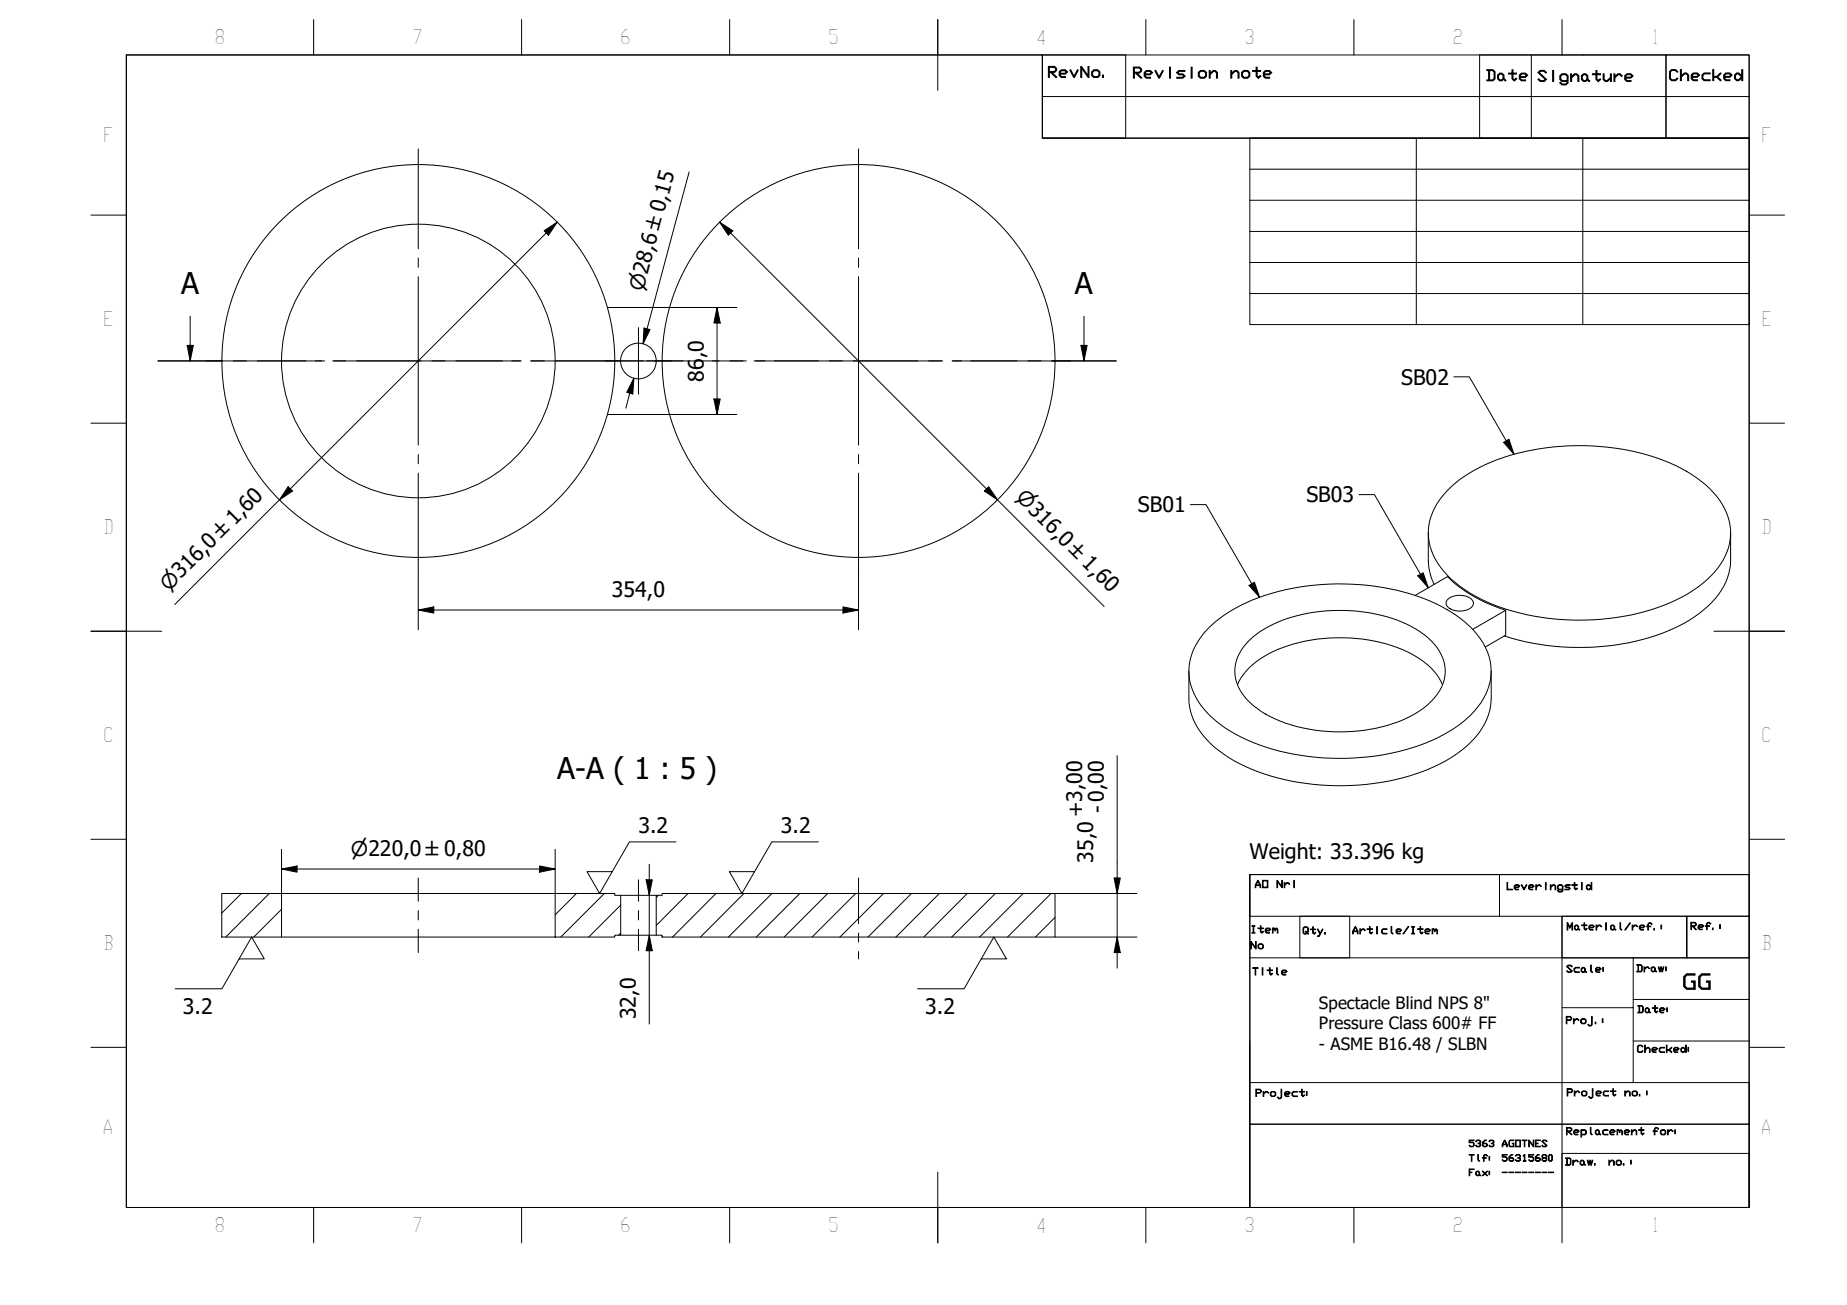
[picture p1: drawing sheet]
<svg xmlns="http://www.w3.org/2000/svg" width="297mm" height="210mm" viewBox="0 0 297 210" stroke-linecap="round" stroke-linejoin="round" font-family="sans-serif">
<!-- layer: Hatch (ISO) -->
<g fill="none" stroke="#000" stroke-width=".16">
<path d="M38.8 143.7l-3.1 3.2M43.3 143.7l-7 7M45.3 146.3l-4.5 4.4M92.7 143.7l-3.4 3.4M97.2 143.7l-7 7M99.8 150.1l-.3 .3M99.8 145.6l-5.1 5.1M105.9 144l-.4 .4M110.7 143.7l-5.2 5.2M115.1 143.7l-6.9 7M119.6 143.7l-7 7M124.1 143.7l-7 7"/>
<path d="M128.6 143.7l-7 7M133.1 143.7l-7 7M137.6 143.7l-7 7M142.1 143.7l-7 7M146.6 143.7l-7 7M151.1 143.7l-7 7M155.6 143.7l-7 7M160.1 143.7l-7 7M164.5 143.7l-7 7M169 143.7l-7 7M169.7 147.6l-3.2 3.1"/>
</g>
<!-- layer: Visible (ISO) -->
<g fill="none" stroke="#000" stroke-width=".16">
<path d="M97.7 49.5h10M97.7 66.7h10M233.3 78.4a26.1 26.1 0 0 1 13.1-6 39.1 39.1 0 0 1 23 2.4 15.9 15.9 0 0 1 8.3 7.7 8.9 8.9 0 0 1-2 9.6 23.8 23.8 0 0 1-12.3 6.6 39.1 39.1 0 0 1-25.2-2.3 15.8 15.8 0 0 1-7.7-7.1 8.8 8.8 0 0 1 1.6-9.6zM227.6 95.8l5.2-3.1a22.6 22.6 0 0 0 9.3 5.5M229.7 85.7v4.4l.1 1.3 .3 1.3 .6 1.3M232.9 96.4a3.1 3.1 0 0 1 3.8 .1 .94 .94 0 0 1-.5 1.5 3 3 0 0 1-3.6-.6v-.6zM278.3 85.7v4.4a10.5 10.5 0 0 1-4.2 7.9 28.5 28.5 0 0 1-14.6 5.8 40.3 40.3 0 0 1-17.6-1.5M191.2 107.9v4.4a10.6 10.6 0 0 0 4.2 8 29.7 29.7 0 0 0 15.9 5.9 36.2 36.2 0 0 0 22-4.3 12.8 12.8 0 0 0 6.4-8.2l.1-1.4v-4.4M194.1 101.3a24.8 24.8 0 0 1 12.6-6.4 39.4 39.4 0 0 1 24.2 2.2 16.6 16.6 0 0 1 7.9 6.9 8.8 8.8 0 0 1-1.6 10.3 22.9 22.9 0 0 1-11.2 6.3 39 39 0 0 1-26.3-2 15.8 15.8 0 0 1-7.7-7.1 8.8 8.8 0 0 1 1.6-9.6zM199 110.1a11.6 11.6 0 0 1 6.6-5.7 27.2 27.2 0 0 1 21.4 .8 10.2 10.2 0 0 1 5 4.9M200.9 103a19.4 19.4 0 0 1 11.2-4.6 25.5 25.5 0 0 1 15.7 2.9 8.4 8.4 0 0 1 4.6 6.3 6.9 6.9 0 0 1-2.6 5.5 19.9 19.9 0 0 1-11.4 4.5 25.5 25.5 0 0 1-15.6-3.2 8.5 8.5 0 0 1-4.2-5.8 6.6 6.6 0 0 1 2.3-5.6zM236.8 101.2l5.3-3v4l-3.2 1.9"/>
<path d="M35.7 143.7h9.6v7h-9.6zM45.3 150.7h44M45.3 143.7h44M89.3 143.7h9.6v.3h.9v6.4h-.9v.3h-9.6zM99.8 150.4h5.7M99.8 144h5.7M105.5 144h1v-.3h63.2v7h-63.2v-.3h-1z"/>
<circle cx="67.3" cy="58.1" r="31.6"/>
<circle cx="67.3" cy="58.1" r="22"/>
<circle cx="102.7" cy="58.1" r="2.87"/>
<circle cx="138.1" cy="58.1" r="31.6"/>
</g>
<!-- layer: Section Line (ISO) -->
<g fill="none" stroke="#000" stroke-width=".16">
<path d="M25.4 58.1h10.4M30.1 55.6h1l-.5 2.5zM30.6 50.9v7.2M37.5 58.1h2.1M41.4 58.1h10.4M53.5 58.1h2.1M57.3 58.1h10.4M69.5 58.1h2.1M73.3 58.1h10.4M85.4 58.1h2.1M89.3 58.1h10.4M101.4 58.1h2.1"/>
<path d="M105.3 58.1h10.3M117.4 58.1h2.1M121.2 58.1h10.4M133.3 58.1h2.2M137.2 58.1h10.4M149.3 58.1h2.1M153.2 58.1h10.4M165.3 58.1h2.1M169.1 58.1h10.4M173.8 55.6h1l-.5 2.5zM174.3 50.9v7.2"/>
</g>
<path d="M30.1 55.6h1l-.5 2.5zM173.8 55.6h1l-.5 2.5z" fill="#000"/>
<!-- layer: BOXES -->
<g fill="none" stroke="#000" stroke-width=".16">
<path d="M167.6 8.8v6.7h113.7M167.6 15.5v6.7h113.7M167.6 8.8h13.4v13.4h-13.4zM238 8.8h29.9v13.4h-29.9zM246.3 8.8v13.4M267.9 8.8h13.4v13.4h-13.4zM201 140.7h80.3h-80.3v6.7h80.3v-6.7v53.5h-80.3zM201 154.1h80.3M209 147.4h8.1v6.7h-8.1zM241.2 140.7v6.7M251.2 147.4h20.1v6.7v-6.7h10v6.7h-30.1zM251.2 147.4v46.8v-8.7h30.1v8.7"/>
<path d="M262.7 154.1v8h-11.5M201 174.1h80.3v6.7h-80.3v13.4M201 167.4v13.4h80.3v13.4M262.7 162.1v12M262.7 160.8h18.6M262.7 167.4h18.6M201 194.2h80.3"/>
</g>
<!-- layer: BORDER -->
<g fill="none" stroke="#000" stroke-width=".16">
<path d="M20.3 8.8h261v185.4h-261zM50.4 3.1v5.7M83.9 3.1v5.7M117.3 3.1v5.7M150.8 3.1v11.4M184.3 3.1v5.7M217.7 3.1v5.7M251.2 3.1v5.7M14.6 34.6h5.7M281.3 34.6h5.7M14.6 68.1h5.7M281.3 68.1h5.7"/>
<path d="M14.6 101.5h11.4M275.6 101.5h11.4M14.6 135h5.7M281.3 135h5.7M14.6 168.5h5.7M281.3 168.5h5.7M50.4 194.2v5.7M83.9 194.2v5.7M117.3 194.2v5.7M150.8 188.5v11.4M184.3 194.2v5.7M217.7 194.2v5.7"/>
<path d="M251.2 194.2v5.7"/>
</g>
<!-- layer: 0 -->
<path d="M20.3 8.8h147.3v13.4h113.7v30h-80.3v-30h80.3v118.5h-80.3v53.5h-180.7zM201 27.2h80.3M201 32.2h80.3M201 37.2h80.3M227.8 22.2v30M254.6 22.2v30M201 42.2h80.3M201 47.2h80.3" fill="none" stroke="#000" stroke-width=".16"/>
<!-- layer: Center Mark (ISO) -->
<g fill="none" stroke="#000" stroke-width=".16">
<path d="M67.3 24v16M138.1 24v16M33.2 58.1h16M50.7 58.1h1.5M53.7 58.1h27.1M67.3 41.5v1.5M67.3 44.5v27.1M82.3 58.1h1.5M85.3 58.1h16.1M97.3 58.1h10.7M102.7 52.7v10.7M104 58.1h5.9"/>
<path d="M114.6 58.1h5.4M121.5 58.1h1.5M124.5 58.1h27.1M138.1 41.5v1.5M138.1 44.5v27.1M153.1 58.1h1.5M156.1 58.1h16.1M67.3 73.1v1.5M67.3 76.1v16.1M138.1 73.1v1.5M138.1 76.1v16.1"/>
</g>
<!-- layer: Dimension (ISO) -->
<g fill="none" stroke="#000" stroke-width=".16">
<path d="M87.5 37.1l2.1-1.4-1.4 2.1zM89.6 35.7l-61.5 61.5M110.8 27.7l-7.4 27.6 .7-2.4M115.7 35.7l2.2 1.4-.8 .7zM115.7 35.7l61.9 61.9M103.6 52.8l.9 .2-1.1 2.3zM107.7 49.5h10.8M115.3 49.5l.5 2.5h-1zM115.3 49.5v17.2M46.3 78.3l.8 .7-2.2 1.4zM101.9 60.8l-.1 2.6-1-.3zM101.9 60.8l-1.3 4.9"/>
<path d="M107.7 66.7h10.8M114.8 64.2h1l-.5 2.5zM158.3 79l.7-.7 1.4 2.1zM67.3 98.1l2.5-.5v1zM67.3 98.1h70.8M67.3 92.2v9.1M135.6 97.6l2.5 .5-2.5 .5zM138.1 92.2v9.1M45.3 139.8l2.5-.5v1zM45.3 139.8h44M45.3 136.6v7.1M86.8 139.3l2.5 .5-2.5 .5z"/>
<path d="M89.3 136.6v7.1M104.4 139v25.7M179.7 121.5v34.2M103.9 141.5h1l-.5 2.5zM104.4 150.4l.5 2.5h-1zM169.7 143.7h13.1M169.7 150.7h13.1M179.2 141.2h1l-.5 2.5zM179.7 150.7l.5 2.5h-1z"/>
</g>
<g fill="#000">
<path d="M87.5 37.1l2.1-1.4-1.4 2.1zM115.7 35.7l2.2 1.4-.8 .7zM103.6 52.8l.9 .2-1.1 2.3zM115.3 49.5l.5 2.5h-1zM46.3 78.3l.8 .7-2.2 1.4zM101.9 60.8l-.1 2.6-1-.3zM114.8 64.2h1l-.5 2.5zM158.3 79l.7-.7 1.4 2.1zM67.3 98.1l2.5-.5v1zM135.6 97.6l2.5 .5-2.5 .5zM45.3 139.8l2.5-.5v1zM86.8 139.3l2.5 .5-2.5 .5z"/>
<path d="M103.9 141.5h1l-.5 2.5zM104.4 150.4l.5 2.5h-1zM179.2 141.2h1l-.5 2.5zM179.7 150.7l.5 2.5h-1z"/>
</g>
<!-- layer: Centerline (ISO) -->
<path d="M67.3 141.2v3.8M67.3 146.5v1.5M67.3 149.5v3.7M102.7 141.5v3.5M102.7 146.5v1.5M102.7 149.5v3.4M138.1 141.2v7.4M138.1 150.1v1.4M138.1 153v1.2" fill="none" stroke="#000" stroke-width=".16"/>
<!-- layer: Symbol (ISO) -->
<path d="M218.5 79.6h2.5l8.7 14.9M233.8 60.6h2.5l7.2 12.5M241.8 71.2l.9-.6 .8 2.5zM191.5 81.2h2.5l8.6 14.9M200.9 94.2l.8-.5 .9 2.4zM228 92.6l.9-.5 .8 2.4zM108.7 135.4h-7.5l-4.8 8.3-2-3.5h4M131.6 135.4h-7.5l-4.8 8.3-2-3.5h4M38.5 154.2h4l-2-3.5-4.8 8.3h-7.5M157.8 154.2h4.1l-2.1-3.5-4.8 8.3h-7.4" fill="none" stroke="#000" stroke-width=".16"/>
<path d="M241.8 71.2l.9-.6 .8 2.5zM200.9 94.2l.8-.5 .9 2.4zM228 92.6l.9-.5 .8 2.4z" fill="#000"/>
<g font-size="4.8">
<text x="29.1" y="47.4">A</text>
<text x="172.9" y="47.4">A</text>
<text x="89.6" y="125.4">A-A ( 1 : 5 )</text>
</g>
<g font-size="3.4">
<text x="113.2" y="57.6" transform="rotate(-90 113.2 57.6)">,0</text>
<text x="113.2" y="61.4" transform="rotate(-90 113.2 61.4)">86</text>
<text x="225.3" y="61.9">SB02</text>
<text x="183" y="82.4">SB01</text>
<text x="210.1" y="80.8">SB03</text>
<text x="98.4" y="96">354,0</text>
<text x="174.2" y="131.5" transform="rotate(-90 174.2 131.5)">+3,00</text>
<text x="177.7" y="130.8" transform="rotate(-90 177.7 130.8)">- 0,00</text>
<text x="102.7" y="133.9">3.2</text>
<text x="125.6" y="133.9">3.2</text>
<text x="175.8" y="138.8" transform="rotate(-90 175.8 138.8)">35,0</text>
<text x="201" y="138.1">Weight: 33.396 kg</text>
<text x="270.5" y="159.1">GG</text>
<text x="29.4" y="163">3.2</text>
<text x="102.3" y="163.9" transform="rotate(-90 102.3 163.9)">32,0</text>
<text x="148.8" y="163">3.2</text>
</g>
<g font-size="3.3">
<text x="103.4" y="47" transform="rotate(-75 103.4 47)">⌀28,6 ±0,15</text>
<text x="163.2" y="80.2" transform="rotate(45 163.2 80.2)">⌀316,0 ±1,60</text>
<text x="27.1" y="95.2" transform="rotate(-45 27.1 95.2)">⌀316,0 ±1,60</text>
<text x="56.4" y="137.6">⌀220,0 ±0,80</text>
</g>
<g font-size="3.2">
<text x="34.5" y="7.1">8</text>
<text x="66.3" y="7.1">7</text>
<text x="99.7" y="7.1">6</text>
<text x="133.2" y="7.1">5</text>
<text x="166.6" y="7.2">4</text>
<text x="200.1" y="7.1">3</text>
<text x="233.6" y="7.1">2</text>
<text x="265.6" y="7.1">1</text>
<text x="16.6" y="22.9">F</text>
<text x="283.3" y="22.9">F</text>
<text x="16.6" y="52.5">E</text>
<text x="283.3" y="52.5">E</text>
<text x="16.6" y="86">D</text>
<text x="283.3" y="86">D</text>
<text x="16.6" y="119.4">C</text>
<text x="283.3" y="119.4">C</text>
<text x="16.6" y="152.9">B</text>
<text x="283.3" y="152.9">B</text>
<text x="16.5" y="182.4">A</text>
<text x="283.2" y="182.4">A</text>
<text x="34.5" y="198.2">8</text>
<text x="66.3" y="198.2">7</text>
<text x="99.7" y="198.2">6</text>
<text x="133.2" y="198.2">5</text>
<text x="166.6" y="198.3">4</text>
<text x="200.1" y="198.2">3</text>
<text x="233.6" y="198.2">2</text>
<text x="265.6" y="198.2">1</text>
</g>
<g font-size="2.7">
<text x="212.1" y="162.2">Spectacle Blind NPS 8&quot;</text>
<text x="212.1" y="165.5">Pressure Class 600# FF</text>
<text x="212.1" y="168.8">- ASME B16.48 / SLBN</text>
</g>
<g font-size="2.4">
<text x="168.4" y="12.4">RevNo.</text>
<text x="182.1" y="12.5">Revision</text>
<text x="197.7" y="12.5">note</text>
<text x="238.9" y="13">Date</text>
<text x="247.1" y="13.1">Signature</text>
<text x="268.3" y="12.9">Checked</text>
</g>
<g font-size="1.6">
<text x="201.7" y="142.8">AO</text>
<text x="205.2" y="142.8">Nri</text>
<text x="242.2" y="143.1">Leveringstid</text>
<text x="251.9" y="149.6">Material/ref.:</text>
<text x="271.8" y="149.5">Ref.:</text>
<text x="201" y="150.1">Item</text>
<text x="201" y="152.6">No</text>
<text x="209.4" y="150.2">Qty.</text>
<text x="217.4" y="150.2">Article/Item</text>
<text x="201.3" y="156.8">Title</text>
<text x="251.8" y="156.4">Scale:</text>
<text x="263.1" y="156.3">Draw:</text>
<text x="251.7" y="164.6">Proj.:</text>
<text x="263.2" y="162.9">Date:</text>
<text x="263.2" y="169.3">Checked:</text>
<text x="201.8" y="176.4">Project:</text>
<text x="251.9" y="176.3">Project</text>
<text x="261.2" y="176.3">no.:</text>
<text x="251.8" y="182.5">Replacement</text>
<text x="265.7" y="182.5">for:</text>
<text x="251.6" y="187.4">Draw.</text>
<text x="258.6" y="187.4">no.:</text>
</g>
<g font-size="1.5">
<text x="236.1" y="184.4">5363</text>
<text x="241.4" y="184.4">AGOTNES</text>
<text x="236.1" y="186.8">Tlf:</text>
<text x="236.1" y="189.1">Fax:</text>
<text x="241.4" y="186.8">56315680</text>
<text x="241.4" y="189.1">--------</text>
</g>
</svg>
